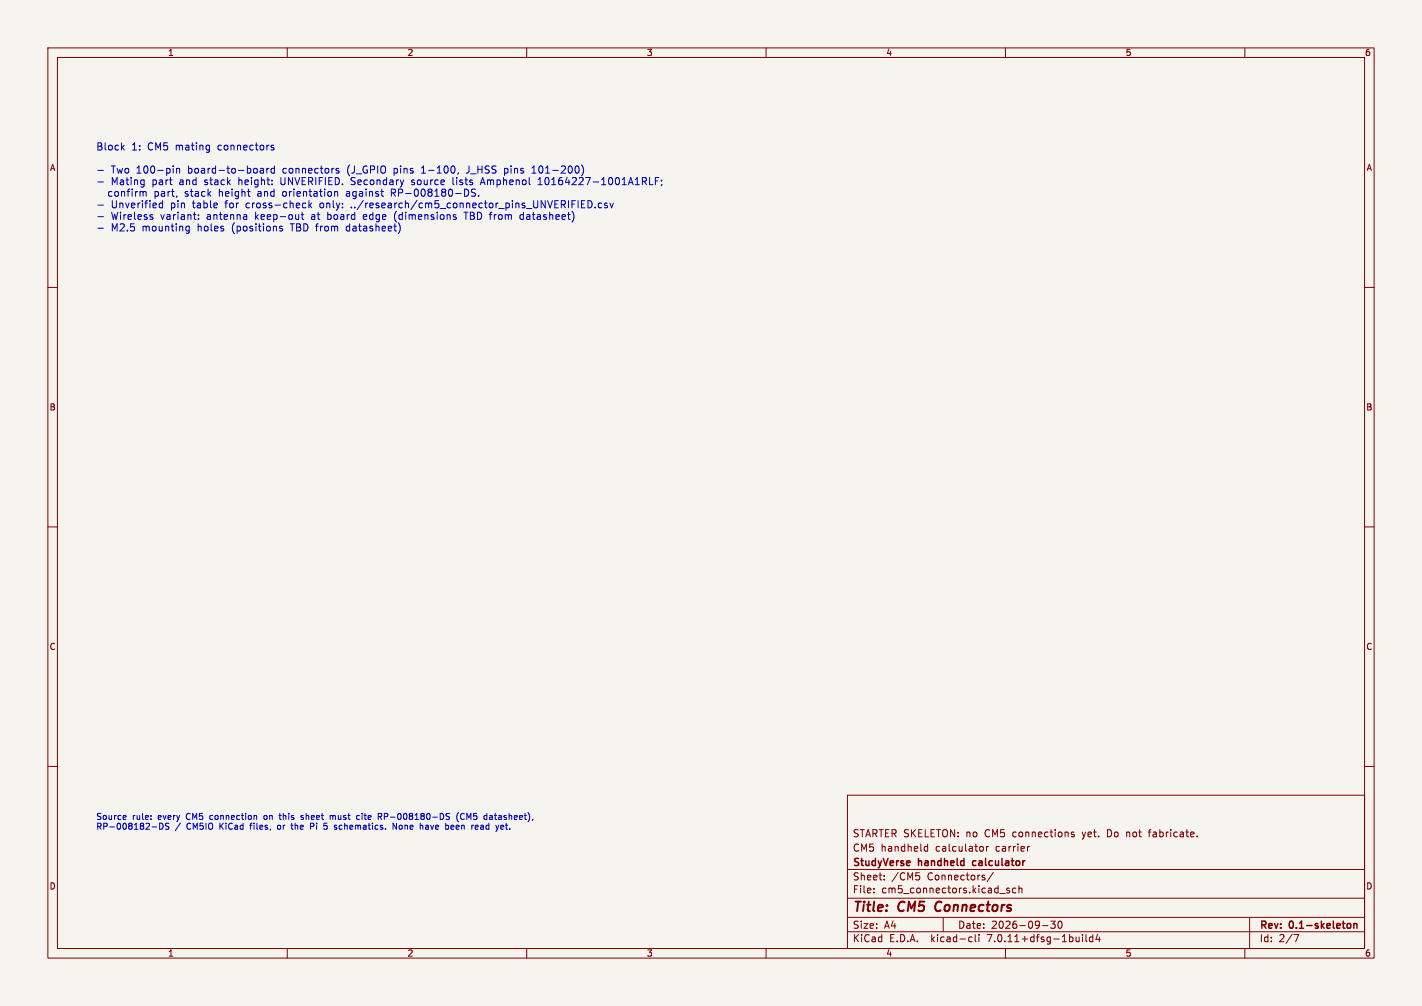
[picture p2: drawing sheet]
<svg xmlns="http://www.w3.org/2000/svg" width="297mm" height="210mm" viewBox="0 0 297 210" stroke-linecap="round" stroke-linejoin="round" font-family="sans-serif">
<path d="M0 0h297v210h-297z" fill="#f5f4ef" stroke="#f5f4ef" stroke-width=".21"/>
<g fill="none" stroke="#840000" stroke-width=".21">
<path d="M10 10h277v190h-277zM12 12h273v186h-273zM60 10v2M110 10v2M160 10v2M210 10v2M260 10v2M10 60h2M285 60h2M10 110h2M285 110h2M10 160h2"/>
<path d="M285 160h2M177 166h108v32h-108zM193.1 177.6l.2 .1 .4-.1M193.7 176.2v1.5M193.7 176.8l-.4-.1-.2 .1M205.1 176.7l.3 .3v.4l-.3 .3M206 176.7v1M206.5 176.7l-.5 .3M215 176.7l-.3 .1M224.3 173.8l-.3-.1-.3 .2 .1 .2 .5 .2v.3h-.6M235.3 173.7v1M235.4 173.8h-.1"/>
<path d="M239.8 173.7h.6M240.2 173.2l-.2 .2v1.3M250 174.6v.1M60 198v2M110 198v2M160 198v2M177 194.5h108M177 191.5h108M177 187.5h108M177 181.5h108M182.5 186.3v.1M182.5 185.5v.1"/>
<path d="M184.7 183.6v.1M184.7 182.8v.1M191.3 182.2h.7M191.8 182.8l.3 .3v.3l-.3 .3M197 191.5v3M202.6 195.6l.4 .1M203 196.5l-.4 .1M203.7 195.1v1.3l.2 .2M204.5 195.1v.1M204.5 195.6v1M207.5 182.1l-1.3 2M208.8 186.5h1.2"/>
<path d="M210 198v2M210.8 185.5l-.3-.1-.3 .2 .1 .2 .5 .2v.3h-.6M212.2 185.5l-.5-.1-.2 .3 .1 .6h.6M212.8 185.5l.2-.1 .4 .1 .1 .9M212.8 184.9v1.5M217.7 193.2h1.2M219.5 192.3h.9l-.5 .6 .4 .1v.7l-.2 .1-.6-.1M221.2 192.4l.1-.1a.8 .8 0 0 1 .5 .7 .8 .8 0 0 1-.5 .8 1 1 0 0 1-.1-1.4zM226.1 195.1v.1M226.1 195.6v1M226.8 195.1v1.3l.2 .2M228.2 195.7l-.4-.1-.3 .3 .2 .6h.5"/>
<path d="M228.2 195.1v1.5M229.2 195l-.3 1.1h.9M229.6 195.6v1M260 198v2M261 191.5v6.5M270.2 195.1h1l-.6 1.5"/>
</g>
<path d="M203.2 179.8v.7M282.1 192.9v.7M282.8 192.8v1M282.8 192.9l.2-.1 .3 .1 .1 .9" fill="none" stroke="#840000" stroke-width=".3"/>
<path d="M195.6 188.5l-.3 .9 .3 .7" fill="none" stroke="#840000" stroke-width=".4"/>
<g fill="none" stroke="#0000c2" stroke-width=".21">
<path d="M20.5 35.6h1.1M20.5 38h1.1M25.5 30.7l.5 .6M26 30.3l-.6 .6M30.1 37.6l-.1 1.3M30.1 38.5l-.1 .1M36.2 34.6v.2M36.2 35.1v1M36.9 35.1v1M36.9 35.3l.2-.2 .4 .1v.9M43.6 30.3l.1 .1M43.7 30.3v1.4"/>
<path d="M43.7 31.2l-.1 .1M54.4 35.2h.6v.9M55 35.5l-.5 .1-.2 .2 .2 .3h.5M55.7 35.1v1M56.2 35.1l-.5 .3M56.6 30.6l.6 .4-.2 .3-.4-.1M57.2 30.4l-.4-.1-.2 .2M57.3 35.2l-.4-.1-.3 .3 .1 .7h.6M57.3 34.6v1.5M70.2 35.4l.6 .5-.2 .2h-.4M70.7 35.2l-.3-.1-.2 .3M72.8 40h-.4"/>
<path d="M73.3 38.5l.2 .1M73.4 37.6l.1 .1M81.7 39.5v1.5M86 38.5l.4 .1M86 37.6v.2l.2 .3M88 36.1h.9M88.3 34.9l-.3 .2M94.6 37.1v1.2l.2 .3M95.7 36.1l-.1 .3M97.7 36.1h-.3M98.5 39.6v.4l.7 .3 .1 .4-.3 .3-.5-.1M100.3 38.6l.5-1.5 .5 1.5"/>
<path d="M100.5 38.1h.7M105.4 36.1h.4M105.8 35.1l-.4 .1M111.1 36.1h.9M111.1 35.1l.4-.5v1.5M112.4 38.6h.8M112.8 37.1v1.5M121.5 34.4a1.72 1.72 0 0 1 0 2.3M135.7 38.6h.7M136.9 37.8h.5M137.6 37.1h-.7v1.5M138.2 37.6v.2"/>
<path d="M138.2 38.5l-.1 .3M20.5 42.8h1.1M20.5 45.2h1.1M20.5 47.6h1.1M30 40h.5v1M31.7 45.3l.3 .2-.3 .3M31.7 44.8l.2 .1M33.4 42.5l-.2 .2 .1 .5 .2 .2 .5-.1M34 41.9v1.5M38.9 48.1l.2 .1 .4-.1M39.5 47.2v1.2l-.3 .3-.3-.1M39.5 47.3l-.4-.1-.2 .2"/>
<path d="M41.5 45.7v.1M41.5 44.9v.1M58.5 47.3v.3l.5 .2v.2l-.2 .2-.4-.1M59.1 40.1v.7M62.4 44.8v1M62.4 45.7h-.1M62.9 44.8h.6M63.1 44.3v1.3l.4 .2M63.5 42.4l.4 .1M63.9 43.3l-.4 .1M64.5 41.9v1.5M64.7 42.8l.4 .6"/>
<path d="M65.1 42.4l-.6 .6M70 40h.5v1M72.4 47.4v.7M72.9 40.4h-.4l-.2 .2 .1 .3 .5 .1M73.4 43.2v.2M76 44.9v.8M76.6 45.2l-.7 .1M81.7 40.3h.6M82.1 40.3l.5 .7M82.5 44.7l-.1 .7 .2 .7M83.5 47.1l.1 .7-.1 .6M95.1 45.3l.2 .2-.2 .3"/>
<path d="M97.3 44.3v1.5M100 40.8v.2M108.7 44.9l-.1 .2 .1 .6 .2 .1 .4-.1M121.5 43.4h.7M121.5 41.9h.7M122.8 41.9a.76 .76 0 0 1 .9 .7 .76 .76 0 0 1-.9 .8zM124.3 43.2v.2M125.7 42.5l-.5-.1-.2 .3 .1 .6h.6M126.8 42.5l-.3-.1-.3 .2 .1 .2 .5 .2v.3h-.6M127.4 42.4l.3 1 .4-1M26.1 170.2l.2 .3-.6 .1M26.3 171l-.2 .1"/>
<path d="M31.5 171v.1M31.5 170.3v.1M31.8 172.6h.9M33.3 171.8v1.3l.6-.2 .2-.5M34.8 172.5l.4 .1 .1 .3-.3 .2h-.4M53.2 170.2l.4 .2v.7M55.2 170.3l-.1 .2 .1 .5M58.1 172.3l-.1 .2 .1 .6M58.3 170.2h.4M58.4 169.8v1.1l.3 .2M60.7 172.3h.5M60.9 171.8v1.1l.3 .2"/>
<path d="M63.3 170.3l-.3-.1-.1 .3 .5 .3M63.4 170.9l-.2 .2-.3-.1M64.9 171.8v1.3M65.5 172.5h-.6M67.8 172.3h.3l.3 .3M68.4 172.9l-.3 .2h-.3M69 170.3l.3-.1 .2 .2M69 170.2v.9M69.5 170.4v.7M69.7 170.2l-.2 .2M74.6 170.3h.5M74.6 171h.5"/>
<path d="M79 169.8h.5l.2 .2-.1 .4-.6 .1M79.3 170.5l.4 .6M82.8 171.8v1.3l-.7-1.3v1.3M89.3 172.3h-.4M89.3 172.6h-.3l-.1 .2v.3h.4M93.2 170.2l.7 .5-.3 .4-.4-.1M93.9 169.9l-.5-.1-.2 .2M94.7 172.3h-.3l-.2 .2v.6h.5M94.8 172.6l-.6 .1M95.8 169.6a1.46 1.46 0 0 0 0 2M96.9 169.9a.59 .59 0 0 0-.7 .5 .59 .59 0 0 0 .7 .6M99.8 173.1h-.4"/>
<path d="M99.9 172.5v.1l-.6 .1M102.6 170.2l-.3 .1M102.7 170.6h-.3l-.2 .2 .1 .2 .4 .1M105.1 173.1h-.3M105.2 172.5v.1l-.6 .1"/>
</g>
<g font-size="2.8" fill="#840000">
<text x="178" y="190.9">Title:</text>
<text x="187.7" y="190.9">CM5</text>
<text x="196.2" y="190.9">Connectors</text>
</g>
<g font-size="2.1" fill="#0000c2">
<text x="20" y="31.7">Block</text>
<text x="27.4" y="31.7">1:</text>
<text x="30.9" y="31.7">CM5</text>
<text x="36.8" y="31.7">mating</text>
<text x="45.8" y="31.7">connectors</text>
<text x="22.6" y="41.4">confirm</text>
<text x="23.2" y="36.5">Two 100-pin</text>
<text x="23.2" y="39">Mating</text>
<text x="31.8" y="39">part</text>
<text x="32.4" y="41.4">part,</text>
<text x="37.6" y="39">and</text>
<text x="38.9" y="41.4">stack</text>
<text x="39.4" y="36.5">board-to-board</text>
<text x="43" y="39">stack</text>
<text x="46.1" y="41.4">height</text>
<text x="50.2" y="39">height:</text>
<text x="54.4" y="41.4">and</text>
<text x="59.2" y="39">UNVERIFIED.</text>
<text x="59.3" y="36.5">connectors</text>
<text x="59.7" y="41.4">orientation</text>
<text x="72.9" y="36.5">(J_GPIO</text>
<text x="73.2" y="41.4">against</text>
<text x="74" y="39">Secondary</text>
<text x="82.7" y="41.4">RP-008180-DS.</text>
<text x="82.8" y="36.5">pins</text>
<text x="86.8" y="39">source</text>
<text x="88.7" y="36.5">1-100,</text>
<text x="95.6" y="39">lists</text>
<text x="98.3" y="36.5">J_HSS</text>
<text x="101.6" y="39">Amphenol</text>
<text x="106.3" y="36.5">pins</text>
<text x="112.3" y="36.5">101-200)</text>
<text x="113.7" y="39">10164227-1001A1RLF;</text>
<text x="23.2" y="43.8">Unverified</text>
<text x="23.2" y="46.2">Wireless</text>
<text x="33.6" y="46.2">variant:</text>
<text x="35.7" y="43.8">pin</text>
<text x="40.4" y="43.8">table</text>
<text x="43.3" y="46.2">antenna</text>
<text x="47.3" y="43.8">for</text>
<text x="51.8" y="43.8">cross-check</text>
<text x="53.6" y="46.2">keep-out</text>
<text x="65.4" y="46.2">at</text>
<text x="67.4" y="43.8">only:</text>
<text x="68.9" y="46.2">board</text>
<text x="74" y="43.8">../research/cm5_connector_pins_UNVERIFIED.csv</text>
<text x="76.6" y="46.2">edge</text>
<text x="83.2" y="46.2">(dimensions</text>
<text x="98.1" y="46.2">TBD from</text>
<text x="109.9" y="46.2">datasheet)</text>
<text x="23.2" y="48.6">M2.5</text>
<text x="29.7" y="48.6">mounting</text>
<text x="41.4" y="48.6">holes</text>
<text x="48.7" y="48.6">(positions</text>
<text x="61.1" y="48.6">TBD from</text>
<text x="73" y="48.6">datasheet)</text>
</g>
<g font-size="2.1" fill="#840000">
<text x="178" y="178">CM5</text>
<text x="178" y="175">STARTER SKELETON: no</text>
<text x="183.9" y="178">handheld</text>
<text x="195.5" y="178">calculator</text>
<text x="205.8" y="175">CM5</text>
<text x="208.1" y="178">carrier</text>
<text x="211.8" y="175">connections</text>
<text x="226.5" y="175">yet.</text>
<text x="231.8" y="175">Do</text>
<text x="236" y="175">not</text>
<text x="240.8" y="175">fabricate.</text>
<text x="178" y="184">Sheet:</text>
<text x="178" y="181.2">StudyVerse</text>
<text x="186.2" y="184">/CM5</text>
<text x="191.9" y="181.2">handheld</text>
<text x="193.7" y="184">Connectors/</text>
<text x="203.8" y="181.2">calculator</text>
<text x="178" y="186.7">File:</text>
<text x="184.1" y="186.7">cm5_connectors.kicad_sch</text>
<text x="178" y="196.9">KiCad</text>
<text x="178" y="194.1">Size:</text>
<text x="184.7" y="194.1">A4</text>
<text x="185.7" y="196.9">E.D.A.</text>
<text x="194.6" y="196.9">kicad-cli</text>
<text x="200" y="194.1">Date:</text>
<text x="206.5" y="196.9">7.0.11+dfsg-1build4</text>
<text x="207" y="194.1">2026-09-30</text>
<text x="263" y="194.3">Rev:</text>
<text x="263" y="196.9">Id:</text>
<text x="267.1" y="196.9">2/7</text>
<text x="269.4" y="194.3">0.1-skeleton</text>
</g>
<g font-size="1.8" fill="#840000">
<text x="35" y="11.9">1</text>
<text x="85" y="11.9">2</text>
<text x="135" y="11.9">3</text>
<text x="185" y="11.9">4</text>
<text x="235" y="11.9">5</text>
<text x="285" y="11.9">6</text>
<text x="10.3" y="35.9">A</text>
<text x="285.3" y="35.9">A</text>
<text x="10.3" y="85.9">B</text>
<text x="285.3" y="85.9">B</text>
<text x="10.3" y="135.9">C</text>
<text x="285.3" y="135.9">C</text>
<text x="10.3" y="185.9">D</text>
<text x="285.3" y="185.9">D</text>
<text x="35" y="199.9">1</text>
<text x="85" y="199.9">2</text>
<text x="135" y="199.9">3</text>
<text x="185" y="199.9">4</text>
<text x="235" y="199.9">5</text>
<text x="285" y="199.9">6</text>
</g>
<g font-size="1.8" fill="#0000c2">
<text x="20" y="171.5">Source</text>
<text x="20" y="173.5">RP-008182-DS</text>
<text x="27.6" y="171.5">rule:</text>
<text x="33.1" y="171.5">every</text>
<text x="36.6" y="173.5">/</text>
<text x="39.1" y="173.5">CM5IO</text>
<text x="39.2" y="171.5">CM5</text>
<text x="44.3" y="171.5">connection</text>
<text x="46.1" y="173.5">KiCad</text>
<text x="52.7" y="173.5">files,</text>
<text x="55.8" y="171.5">on</text>
<text x="58.6" y="173.5">or</text>
<text x="59.3" y="171.5">this</text>
<text x="61.7" y="173.5">the</text>
<text x="63.9" y="171.5">sheet</text>
<text x="65.9" y="173.5">Pi</text>
<text x="68.9" y="173.5">5</text>
<text x="70.2" y="171.5">must</text>
<text x="71.3" y="173.5">schematics.</text>
<text x="76" y="171.5">cite</text>
<text x="80.6" y="171.5">RP-008180-DS</text>
<text x="83.7" y="173.5">None</text>
<text x="89.6" y="173.5">have</text>
<text x="95.1" y="173.5">been</text>
<text x="97.2" y="171.5">(CM5</text>
<text x="100.8" y="173.5">read</text>
<text x="103.2" y="171.5">datasheet),</text>
<text x="106.1" y="173.5">yet.</text>
</g>
</svg>
